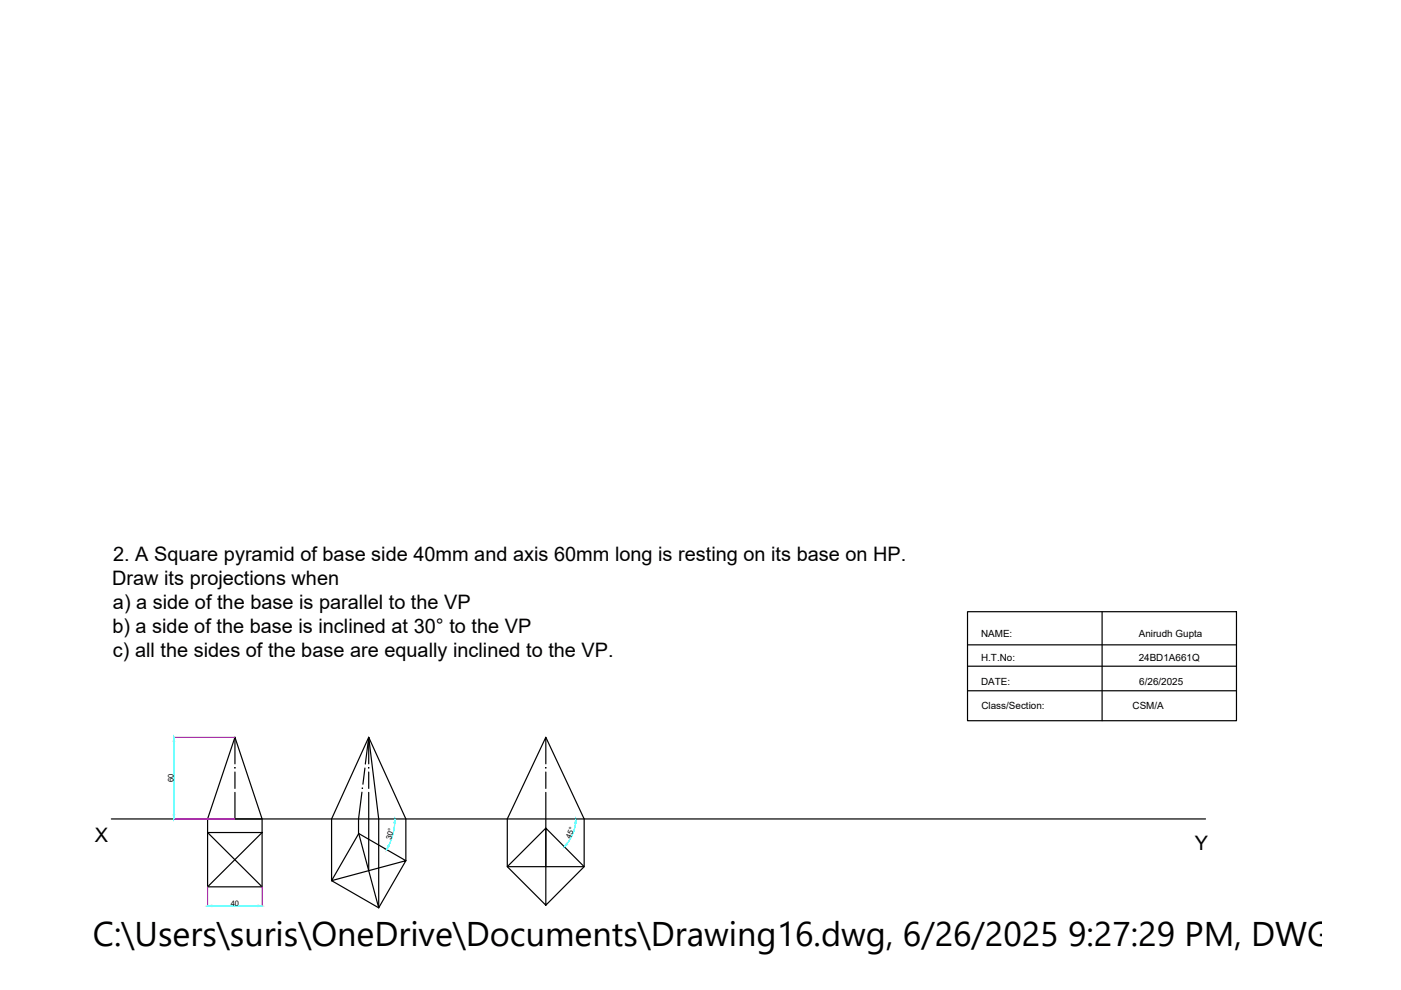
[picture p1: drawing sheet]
<svg xmlns="http://www.w3.org/2000/svg" width="297mm" height="210mm" viewBox="0 0 297 210" stroke-linecap="round" stroke-linejoin="round" font-family="sans-serif">
<!-- layer: 0 -->
<g fill="none" stroke="#000" stroke-width=".25">
<path d="M205.1 129.7h57.1v23.1h-57.1zM205.1 136.7h57.1M233.7 129.7v23.1M49.8 156.3l5.8 17.3h-11.6zM49.8 156.3v5.7M78.2 156.3l7.8 17.3v8.9l-9.9-5.8-5.8 10 10 5.8 5.7-10-15.7 4.2v-13.1l7.9-17.3v5.7M115.7 156.3l8.2 17.3v10.2h-16.3v-10.2l8.1-17.3v5.7M205.1 141.3h57.1M205.1 146.5h57.1M23.6 173.6h232M44 173.6v2.9l11.6 11.5M49.8 163.7v3.5"/>
<path d="M49.8 168v5.6M55.6 173.6v2.9h-11.6v11.5h11.6v-11.5l-11.6 11.5M76.7 168l-.7 5.6v3.3M77.4 162.8l-.5 3.5M77.5 162l.7-5.7 2.1 17.3v18.9l-4.2-15.8M78.2 168v16.6M78.2 163.7v3.5M81.6 179.9h-.1M115.7 175.6v16.3l-8.1-8.1 8.1-8.2 8.2 8.2-8.2 8.1M115.7 168v15.8M115.7 163.7v3.5"/>
</g>
<g fill="#000" stroke="#000" stroke-width=".21">
<path d="M78.1 162.8h.2l-.1 .1z"/>
<circle cx="49.8" cy="162.8" r=".07"/>
<circle cx="76.8" cy="167.1" r=".07"/>
<circle cx="115.7" cy="162.8" r=".07"/>
</g>
<path d="M36.8 156.3h13M36.8 173.6h13M44 188.1v4M55.6 188.1v4" fill="none" stroke="#f0f" stroke-width=".25"/>
<path d="M36.9 157.2v15.5M83.7 174.5l-.3 2.1-1 2.8M122 174.5l-.4 2-.6 1.2-.8 1.2M44.9 192.1h9.8" fill="none" stroke="#0ff" stroke-width=".25"/>
<g fill="#0ff" stroke="#0ff" stroke-width=".21">
<path d="M36.7 172.7h.3l-.1 .9z"/>
<path d="M36.9 156.3l.1 .9h-.3z"/>
<path d="M44 192.1l.9-.2v.3z"/>
<path d="M54.7 191.9l.9 .2-.9 .1z"/>
<path d="M120.1 178.8l.2 .2-.6 .5z"/>
<path d="M122.1 173.6l.1 .9h-.3z"/>
<path d="M82.2 179.3l.3 .1-.5 .8z"/>
<path d="M83.7 173.6l.1 .9h-.2z"/>
</g>
<text font-size="7.3" x="19.7" y="200.6">C:\Users\suris\OneDrive\Documents\Drawing16.dwg, 6/26/2025 9:27:29 PM, DWG To P</text>
<g font-size="4.2">
<text x="24" y="119">2. A Square pyramid of base side 40mm and axis 60mm long is resting on its base on HP.</text>
<text x="23.8" y="124.1">Draw its projections when</text>
<text x="23.9" y="129.2">a) a side of the base is parallel to the VP</text>
<text x="23.8" y="134.3">b) a side of the base is inclined at 30° to the VP</text>
<text x="23.9" y="139.3">c) all the sides of the base are equally inclined to the VP.</text>
<text x="20.1" y="178.4">X</text>
<text x="253.3" y="180.3">Y</text>
</g>
<g font-size="2.1">
<text x="208" y="135.2">NAME:</text>
<text x="241.4" y="135.2">Anirudh Gupta</text>
<text x="208" y="140.2">H.T.No:</text>
<text x="241.4" y="140.2">24BD1A661Q</text>
<text x="208" y="145.2">DATE:</text>
<text x="241.6" y="145.2">6/26/2025</text>
<text x="208.1" y="150.2">Class/Section:</text>
<text x="240.1" y="150.2">CSM/A</text>
</g>
<g font-size="1.6">
<text x="36.8" y="165.9" transform="rotate(-90 36.8 165.9)">60</text>
<text x="82.9" y="178.1" transform="rotate(-75 82.9 178.1)">30°</text>
<text x="121" y="177.9" transform="rotate(-67 121 177.9)">45°</text>
<text x="48.9" y="192">40</text>
</g>
</svg>
